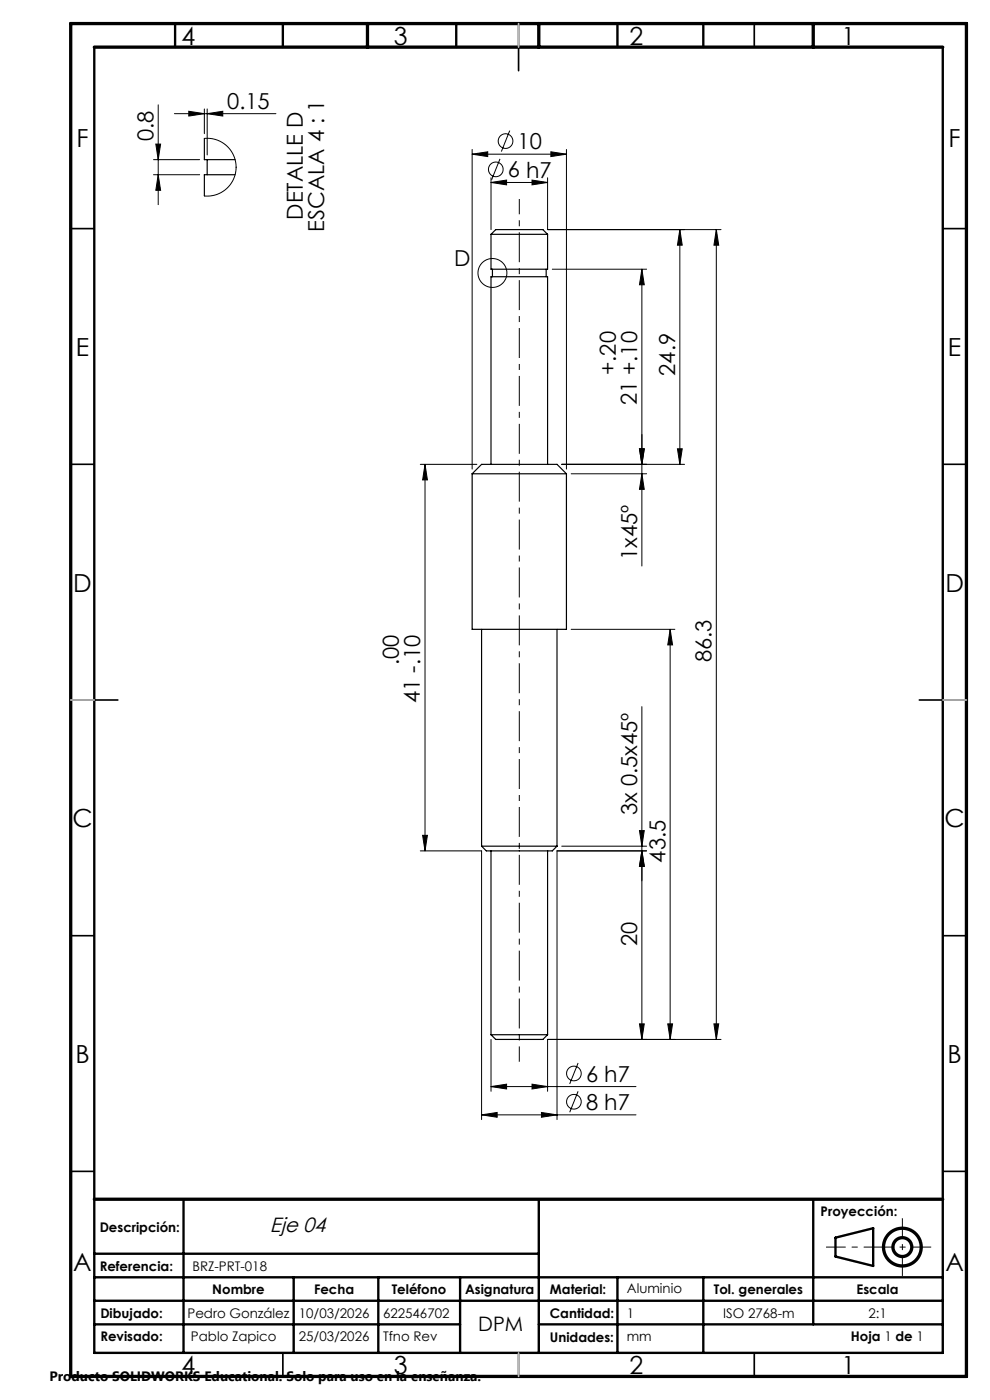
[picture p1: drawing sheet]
<svg xmlns="http://www.w3.org/2000/svg" width="210mm" height="297mm" viewBox="0 0 210 297" stroke-linecap="round" stroke-linejoin="round" font-family="sans-serif">
<g fill="none" stroke="#000" stroke-width=".25">
<path d="M43.3 29.4v4.5h6.6M43.9 33.9v3.2M49.9 37.1h-6.6v4.5M104.2 49.7h12M104.2 49.7l1-1h10l1 1M104.2 49.7v7.4h12v-7.4M104.5 57.1v1.6M115.9 57.1v1.6M104.2 98.5v-39.8h12v39.8M100.2 100.5h20M100.2 100.5l2-2h16l2 2M100.2 100.5v33h20v-33"/>
<path d="M102.2 133.5v46M118.2 133.5v46M102.2 179.5h16M102.2 179.5l1 1h14l1-1M104.2 180.5v39M116.2 180.5v39M104.2 219.5h12M104.2 219.5l1 1h10l1-1"/>
</g>
<g fill="none" stroke="#000" stroke-width=".21">
<path d="M32.6 33.9h9.7M32.6 37.1h9.7M33.1 30.6h1l-.5 3.3zM33.6 37.1l.5 3.3h-1zM33.6 22.2v21.2M37 24.1h21.5M40 23.6l3.3 .5-3.3 .5zM43.3 29.4h1.3l1.3 .3 1.2 .5 1 .7 .8 1 .7 1.1 .3 1.2 .2 1.3-.1 1.2-.4 1.2-.7 1.1-.8 1-1 .8-1.2 .5-1.3 .3h-1.3M43.3 23.1v5.3M43.9 24.1l3.3-.5v1zM43.9 23.1v9.8M100.2 32.7l3.3-.5v1z"/>
<path d="M100.2 31.7v67.8M100.2 32.7h20M104.2 38.7l3.3-.5v1zM104.2 37.7v11M104.2 38.7h12M106.1 33.7l-1.8 4.5M108.1 27.7l-1.8 4.5M112.9 38.2l3.3 .5-3.3 .5zM116.2 37.7v11h36.7M116.9 32.2l3.3 .5-3.3 .5zM120.2 31.7v67.8M117.2 57.1h20"/>
<path d="M136.2 57.1l.5 3.3h-1.1zM136.2 57.1v63M144.2 48.7l.5 3.3h-1zM144.2 48.7v49.8M151.9 48.7l.6 3.3h-1.1zM151.9 48.7v171.8M89.2 98.5h12M90.2 98.5l.5 3.3h-1.1zM90.2 98.5v82M119.2 98.5h26M135.6 95.2h1.1l-.5 3.3zM143.7 95.2h1l-.5 3.3z"/>
<path d="M121.2 100.5h16M136.2 100.5l.5 3.3h-1.1zM121.2 133.5h22M142.2 133.5l.5 3.3h-1.1zM142.2 133.5v87M136.2 149.9v70.6M89.6 177.2h1.1l-.5 3.3zM119.2 179.5h18M135.6 176.2h1.1l-.5 3.3zM89.2 180.5h13v57M136.2 180.5l.5 3.3h-1.1zM137.2 180.5h-19v57"/>
<path d="M135.6 217.2h1.1l-.5 3.3zM141.6 217.2h1.1l-.5 3.3zM151.4 217.2h1.1l-.6 3.3zM102.2 236.5l3.3-.5v1zM102.2 236.5h32.7M104.2 230.5l3.3-.5v1zM104.2 220.5v11M104.2 230.5h30.7M112.9 230l3.3 .5-3.3 .5zM114.9 236l3.3 .5-3.3 .5zM122.6 225.5l-1.8 4.5M122.6 231.5l-1.8 4.5"/>
<path d="M152.9 220.5h-36.7v11"/>
<circle cx="105.2" cy="35.9" r="1.56"/>
<circle cx="107.2" cy="29.9" r="1.56"/>
<circle cx="104.5" cy="57.9" r="3.1"/>
<circle cx="121.7" cy="227.7" r="1.56"/>
<circle cx="121.7" cy="233.7" r="1.56"/>
</g>
<g fill="none" stroke="#000" stroke-width=".7" stroke-linecap="butt">
<circle cx="191.4" cy="264.6" r="2"/>
<circle cx="191.4" cy="264.6" r="4"/>
</g>
<path d="M110.2 225.2v-183" fill="none" stroke="#000" stroke-width=".21" stroke-dasharray="6.3 1.3 1.3 1.3" stroke-dashoffset="3.1" stroke-linecap="butt"/>
<path d="M197.5 264.6h-22.3" fill="none" stroke="#000" stroke-width=".21" stroke-dasharray="6.3 1.3 1.3 1.3" stroke-dashoffset="2.2" stroke-linecap="butt"/>
<path d="M191.4 258.4v12.3" fill="none" stroke="#000" stroke-width=".21" stroke-dasharray="6.3 1.3 1.3 1.3" stroke-dashoffset="2.1" stroke-linecap="butt"/>
<g fill="none" stroke="#000" stroke-width=".35">
<path d="M60 5v5M110 5v10M160 5v5M15 48.5h5M200 48.5h5M15 98.5h5M200 98.5h5M15 148.5h10M195 148.5h10M15 198.5h5M200 198.5h5M15 248.5h5"/>
<path d="M200 248.5h5M60 287v5M110 287v5M160 287v5"/>
</g>
<g fill="none" stroke="#000" stroke-width=".5">
<path d="M20 10v277h180v-277M37.1 5v5M60 5v5M96.8 5v5M131 5v5M149.2 5v5M38.9 254.4v32.6M114.3 254.4v32.6M172.5 254.4v26.6M20 266h94.3M20 271h180M20 275.9h180"/>
<path d="M62.3 271v16M80.2 271v16M97.6 271v16M131 271v16M149.2 271v16M177.2 262.6l8-2v8l-8-2zM20 281h77.6M114.3 281h85.7"/>
</g>
<path d="M15 5h190v287h-190zM20 10h180M78 5v5M114.3 5v5M172.5 5v5M20 254.4h180" fill="none" stroke="#000" stroke-width=".7"/>
<path d="M110 5v5M15 148.5h5M200 148.5h5M110 287v5" fill="none" stroke="#c0c0c0" stroke-width=".35"/>
<g fill="#000">
<path d="M135.6 95.2h1.1l-.5 3.3zM136.2 57.1l.5 3.3h-1.1z"/>
<path d="M136.2 180.5l.5 3.3h-1.1zM135.6 176.2h1.1l-.5 3.3zM136.2 100.5l.5 3.3h-1.1zM135.6 95.2h1.1l-.5 3.3z"/>
<path d="M136.2 180.5l.5 3.3h-1.1zM135.6 217.2h1.1l-.5 3.3zM151.9 48.7l.6 3.3h-1.1zM151.4 217.2h1.1l-.6 3.3zM144.2 48.7l.5 3.3h-1zM143.7 95.2h1l-.5 3.3zM90.2 98.5l.5 3.3h-1.1zM89.6 177.2h1.1l-.5 3.3zM142.2 133.5l.5 3.3h-1.1zM141.6 217.2h1.1l-.5 3.3zM33.1 30.6h1l-.5 3.3zM33.6 37.1l.5 3.3h-1z"/>
<path d="M104.2 230.5l3.3-.5v1zM112.9 230l3.3 .5-3.3 .5zM104.2 38.7l3.3-.5v1zM112.9 38.2l3.3 .5-3.3 .5zM100.2 32.7l3.3-.5v1zM116.9 32.2l3.3 .5-3.3 .5zM102.2 236.5l3.3-.5v1zM114.9 236l3.3 .5-3.3 .5zM40 23.6l3.3 .5-3.3 .5zM43.9 24.1l3.3-.5v1z"/>
</g>
<g font-size="5.3">
<text x="38.5" y="9.5">4</text>
<text x="83.5" y="9.5">3</text>
<text x="133.5" y="9.5">2</text>
<text x="178.5" y="9.5">1</text>
<text x="16.2" y="31.2">F</text>
<text x="201.2" y="31.2">F</text>
<text x="16.1" y="75.5">E</text>
<text x="201.1" y="75.5">E</text>
<text x="15.5" y="125.5">D</text>
<text x="200.5" y="125.5">D</text>
<text x="15.4" y="175.5">C</text>
<text x="200.4" y="175.5">C</text>
<text x="16" y="225.5">B</text>
<text x="201" y="225.5">B</text>
<text x="15.5" y="269.7">A</text>
<text x="200.5" y="269.7">A</text>
<text x="38.5" y="291.5">4</text>
<text x="83.5" y="291.5">3</text>
<text x="133.5" y="291.5">2</text>
<text x="178.5" y="291.5">1</text>
</g>
<g font-size="4.7">
<text x="48.2" y="23.1">0.15</text>
<text x="32.5" y="30" transform="rotate(-90 32.5 30)">0.8</text>
<text x="109.8" y="31.6">10</text>
<text x="107.7" y="37.6">6 h7</text>
<text x="64.2" y="46.6" transform="rotate(-90 64.2 46.6)">DETALLE D</text>
<text x="68.7" y="49.1" transform="rotate(-90 68.7 49.1)">ESCALA 4 : 1</text>
<text x="96.3" y="56.4">D</text>
<text x="130.6" y="79.5" transform="rotate(-90 130.6 79.5)">+.20</text>
<text x="143.2" y="79.7" transform="rotate(-90 143.2 79.7)">24.9</text>
<text x="135.1" y="86" transform="rotate(-90 135.1 86)">21 +.10</text>
<text x="135.1" y="118.8" transform="rotate(-90 135.1 118.8)">1x45º</text>
<text x="84.6" y="141.2" transform="rotate(-90 84.6 141.2)">.00</text>
<text x="150.9" y="140.4" transform="rotate(-90 150.9 140.4)">86.3</text>
<text x="89.1" y="149.2" transform="rotate(-90 89.1 149.2)">41 -.10</text>
<text x="135.1" y="172.9" transform="rotate(-90 135.1 172.9)">3x 0.5x45º</text>
<text x="141.1" y="183" transform="rotate(-90 141.1 183)">43.5</text>
<text x="135.1" y="200.8" transform="rotate(-90 135.1 200.8)">20</text>
<text x="124.3" y="229.4">6 h7</text>
<text x="124.3" y="235.4">8 h7</text>
</g>
<text font-size="4.4" x="57.3" y="261.3">Eje 04</text>
<text font-size="4.2" x="101.4" y="282.3">DPM</text>
<text font-size="2.9" x="10.5" y="292.9">Producto SOLIDWORKS Educational. Solo para uso en la enseñanza.</text>
<g font-size="2.8">
<text x="21.1" y="261.3">Descripción:</text>
<text x="174.1" y="258">Proyección:</text>
<text x="21.1" y="269.7">Referencia:</text>
<text x="40.8" y="269.7">BRZ-PRT-018</text>
<text x="45" y="274.5">Nombre</text>
<text x="66.6" y="274.5">Fecha</text>
<text x="83.1" y="274.5">Teléfono</text>
<text x="98.6" y="274.5">Asignatura</text>
<text x="116.7" y="274.5">Material:</text>
<text x="133" y="274.4">Aluminio</text>
<text x="151.4" y="274.5">Tol. generales</text>
<text x="181.7" y="274.5">Escala</text>
<text x="21.3" y="279.7">Dibujado:</text>
<text x="39.8" y="279.7">Pedro González</text>
<text x="63.4" y="279.7">10/03/2026</text>
<text x="81.3" y="279.7">622546702</text>
<text x="116.7" y="279.7">Cantidad:</text>
<text x="133" y="279.6">1</text>
<text x="153.4" y="279.7">ISO 2768-m</text>
<text x="184.2" y="279.7">2:1</text>
<text x="21.3" y="284.6">Revisado:</text>
<text x="40.5" y="284.6">Pablo Zapico</text>
<text x="63.4" y="284.6">25/03/2026</text>
<text x="81.3" y="284.6">Tfno Rev</text>
<text x="116.7" y="284.6">Unidades:</text>
<text x="133" y="284.5">mm</text>
<text x="180.5" y="284.5">Hoja 1 de 1</text>
</g>
</svg>
